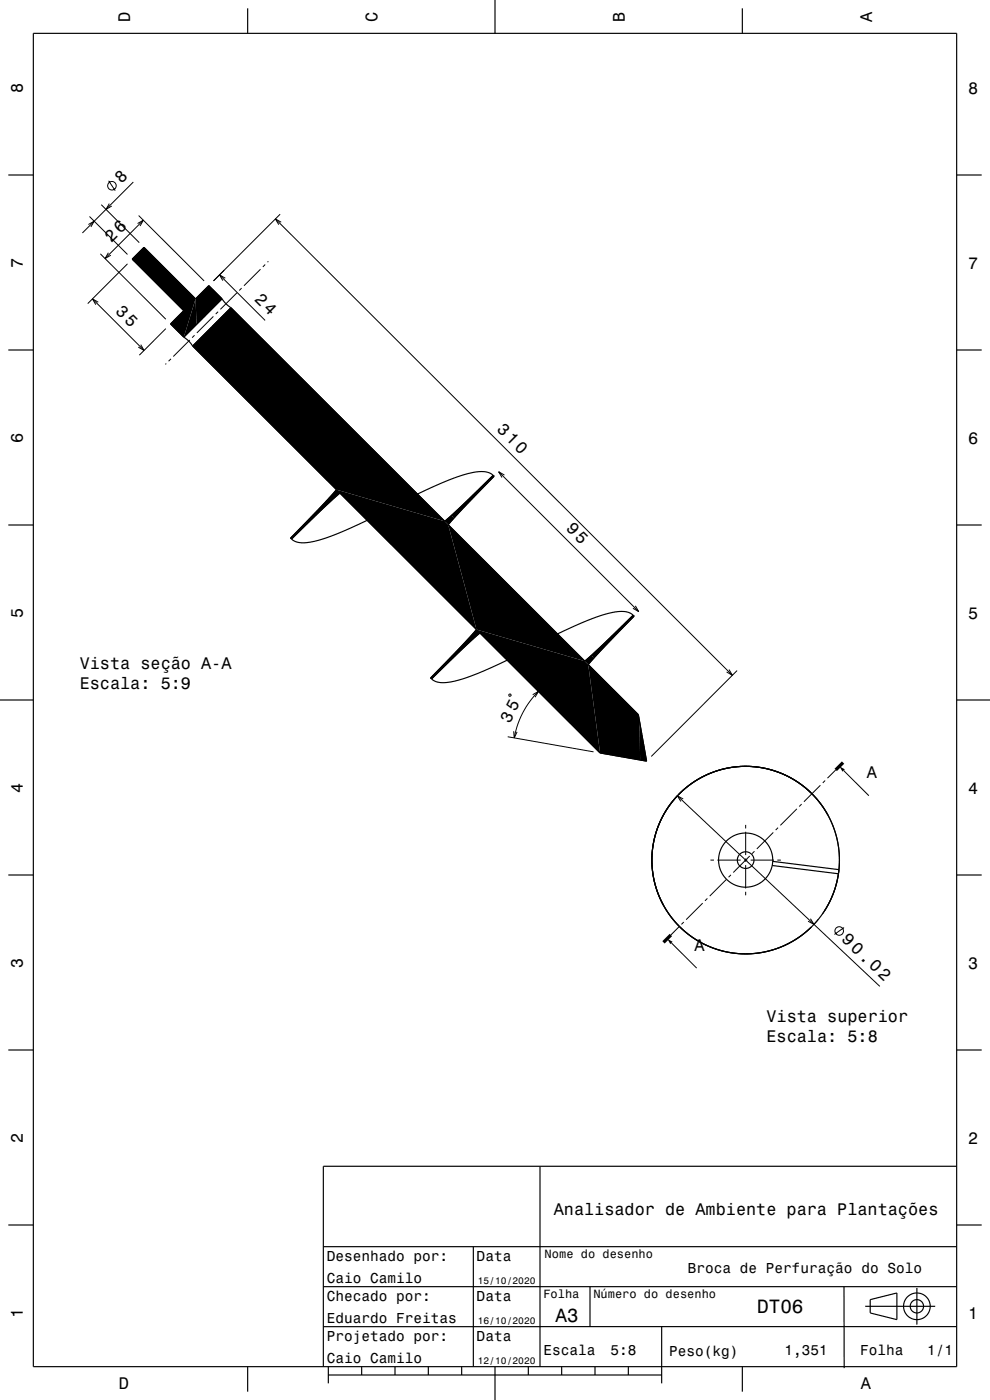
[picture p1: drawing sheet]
<svg xmlns="http://www.w3.org/2000/svg" width="297mm" height="420mm" viewBox="0 0 297 420" stroke-linecap="round" stroke-linejoin="round" font-family="sans-serif">
<g fill="none" stroke="#000" stroke-width=".3">
<path d="M32.6 54.2l2 3M40 54.6l-15.3 15.3M26.5 67.4l1.8-1-1 1.7M26.8 64.9l11.4 11.4M30.1 76.2l19.6 19.6M30.4 61.4l11.4 11.4M32.5 75.8l-1 1.8 1.8-1M32.8 61.1l-1 1.7 1.7-1M38.2 79.2l-11.9 11.9M39.7 77.7l3.5-3.5 15.5 15.5 3.9-4 4 4-11.5 11.5-3.9-4 3.9-4zM41.3 67.1l1.7-1-1 1.7M41.6 64.7l19.6 19.6"/>
<path d="M43 66.1l-11.5 11.5M79.6 79.4l-.8 .7M80.5 78.4l-.2 .3M82.6 65.7l137.1 136.9M84 64.3l-19.9 20M84.4 66.7l-1.8-1 1 1.7M27.7 89.7l15.5 15.4M29.5 90.7l-1.8-1 1 1.7M49.7 98.6l-7.9 7.9M64 94.9l-4.9 5M65.4 93.5l-.7 .7M65.9 82.5l13.6 13.6"/>
<path d="M67.6 83.5l-1.7-1 1 1.7M71.1 87.8l-5 5M72.5 86.4l-.7 .7M78.1 80.8l-4.9 4.9M42.2 103.4l1 1.7-1.7-1M49.9 109.1l-.3 .2M51.3 107.7l-.7 .7M56.9 102l-4.9 5M58.4 100.6l-.8 .7M148 142.6v.1M148.1 142.8h.1M148.2 142.9l-.3-.3-8.6 8.4-5.9 5.4-64.1-64.1-11.5 11.5 43.1 43.1-5.3 5.9-8.4 8.6 .2 .3"/>
<path d="M148.2 142.9h.1M148.2 142.9l-9.3 9.6-4.4 4.9 40.9 40.9 5-4.4 9.5-9.3M149.6 141.5l42 42M151.3 142.5l-1.7-1 1 1.8M87.2 161.5h.1M87.3 161.6h.1M87.4 161.7h.1M87.5 161.7l9.5-9.3 5-4.5 40.9 41-5.3 5.9-8.4 8.6 .3 .3 9.6-9.3 4.9-4.5 36 36 14 2.5-2.5-14-15-15 4.4-5 9.3-9.5-.2-.3M189.9 184.6h.1M190 184.6l.1 .1M190.1 184.7l.1 .1M190.6 181.8l1 1.7-1.7-1"/>
<path d="M152.7 208.3h.6l-.1 .5h-.5zM154.1 219.4l.2 2 .8-1.8M159.8 208.4l1.7-1-1 1.8M161.5 207.4l-2.6 3.1-2.1 3.4-1.5 3.6-1 3.9M218.7 200.9l1 1.7-1.7-1M221.1 201.2l-25.7 25.7M152.3 221l25.8 4.6M203.2 238.8l60.8 57.1M205 239.7l-1.8-.9 1.1 1.7M246.1 235.6l-4.9 4.9M247.5 234.2l-.7 .7M250.7 231l-2.5 2.5"/>
<path d="M253.1 231.2l7.6 7.5M213.1 258h1.1M215.2 258h7M223.2 258h1M223.7 247.5v1M223.7 249.5v7M223.7 257.5v1M223.7 259.5v7M224.9 256.8l-4.9 5M225.2 258h7M226.3 255.4l-.7 .7M232 249.7l-5 5"/>
<path d="M233.2 258h1.1M233.4 248.3l-.7 .7M239.1 242.7l-5 4.9M240.5 241.2l-.7 .7M203.7 278l-2.4 2.5M205.1 276.6l-.7 .7M210.8 271l-5 4.9M212.2 269.5l-.7 .7M217.9 263.9l-5 4.9M219.3 262.5l-.7 .7M223.7 267.5v1.1M243.1 275.6l1.1 1.7-1.8-.9"/>
<path d="M245.5 275.8l-1.3 1.5M253.2 278.3l-2.9 2M201.4 282.9l7.6 7.5"/>
<circle cx="33.6" cy="55.7" r="1.28"/>
<circle cx="251.8" cy="279.3" r="1.28"/>
</g>
<g fill="#000">
<path d="M39.7 77.7l3.5-3.5 15.5 15.5-3.6 11.5-3.9-4 3.9-4z" fill-rule="evenodd"/>
<path d="M58.7 89.7l.3 7.6-3.9 3.9z" fill-rule="evenodd"/>
<path d="M62.6 85.7l4 4-7.6 7.6-.3-7.6z" fill-rule="evenodd"/>
<path d="M69.3 92.3l64.1 64.1-32.5-9.5-43.1-43.1z" fill-rule="evenodd"/>
<path d="M100.9 146.9l32.5 9.5 1.1 1 8.4 31.5-40.9-41-5 4.5-9.5 9.3a6.8 6.8 0 0 1 2.5-3.1z" fill-rule="evenodd"/>
<path d="M133.4 156.4l2-1.8 .8 .8-1.7 2z" fill-rule="evenodd"/>
<path d="M135.4 154.6l11.6-11.1-.7 1.3-10.1 10.6z" fill-rule="evenodd"/>
<path d="M147 143.5l.9-.9 .3 .3-1.9 1.9z" fill-rule="evenodd"/>
<path d="M88.1 160.5l-.7 1.2-.2-.3z" fill-rule="evenodd"/>
<path d="M134.5 157.4l40.9 40.9-32.5-9.4z" fill-rule="evenodd"/>
<path d="M142.9 188.9l32.5 9.4 1.1 1.1 3.5 26.5-36-36-4.9 4.5-9.6 9.3a6.8 6.8 0 0 1 2.5-3.2z" fill-rule="evenodd"/>
<path d="M175.4 198.3l2-1.7 .8 .8-1.7 2z" fill-rule="evenodd"/>
<path d="M177.4 196.6l11.6-11.1-.6 1.3-10.2 10.6z" fill-rule="evenodd"/>
<path d="M189 185.5l.9-.9 .3 .3-1.8 1.9z" fill-rule="evenodd"/>
<path d="M130.1 202.4l-.7 1.2-.2-.2z" fill-rule="evenodd"/>
<path d="M176.5 199.4l15 15 .4 2 .1 11.6-12-2.1z" fill-rule="evenodd"/>
<path d="M191.9 216.4l2.1 12-2-.4z" fill-rule="evenodd"/>
<path d="M192.2 218.4l.7 4z" fill-rule="evenodd"/>
<path d="M251.8 229.9l1.6 .9-.6 .7z" fill-rule="evenodd"/>
<path d="M200.2 281.6l1.6 .9-.7 .7z" fill-rule="evenodd"/>
</g>
<g fill="none" stroke="#000" stroke-width=".35">
<path d="M10 10h277v400h-277zM74.3 2.5v7.5M148.5 0v10M222.7 2.5v7.5M2.5 52.5h7.5M287 52.5h7.5M66.6 89.7l1.2 1.4 1.5 1.2M66.6 89.7l-4-4-3.9 4-15.5-15.5-3.5 3.5 15.4 15.5-3.9 4 3.9 4M66.6 89.7l-11.5 11.5M69.3 92.3l64.1 64.1 4.2-3.7 10.3-10.1M69.3 92.3l-11.5 11.5M2.5 105h7.5"/>
<path d="M55.1 101.2l1.5 1.1 1.2 1.5M57.8 103.8l43.1 43.1-5.5 6.1-8.2 8.4 .3 .3M287 105h7.5M2.5 157.5h7.5M110.1 156.1a68.5 68.5 0 0 1-17 6.5 6.5 6.5 0 0 1-5.6-.9M147.9 142.6a6.5 6.5 0 0 0-6-.9 72.2 72.2 0 0 0-16.6 6.5M147.9 142.6l.3 .3-8.2 8.4-5.5 6.1 40.9 40.9 4.2-3.7 10.3-10M287 157.5h7.5M87.5 161.7l10.3-10.1 4.2-3.7 40.9 41-5.5 6-8.2 8.5 .3 .3M152.2 198.1a68.5 68.5 0 0 1-17.1 6.5 6.5 6.5 0 0 1-5.6-.9M189.9 184.6a6.5 6.5 0 0 0-6-.9 71.8 71.8 0 0 0-16.6 6.5M189.9 184.6l.3 .3-8.2 8.4-5.5 6.1 15 15 2.5 14-14-2.5-36-36-4.2 3.7-10.3 10.1"/>
<path d="M0 210h10M287 210h10M243.2 237.8l-3.9-3.2-4.4-2.4-4.7-1.5-4.7-.7-4.7 .1-4.9 .9-4.7 1.8-4.5 2.8-3.8 3.5-3 4-2.4 4.7-1.4 4.5-.5 5 .3 5 1.1 4.6 2 4.6M231.7 259.7l19.8 2.4M231.8 258.4l19.9 2.5M248.4 244.5l-1.7-2.7-2.1-2.5-2.4-2.5-2.4-1.8-3-1.9-3-1.3-3.3-1.1-3.2-.6-3.5-.2-3.2 .2-3 .5-3.3 .9-3 1.3-2.9 1.6-2.4 1.8-2.4 2.1 3.9-3.3 4.5-2.6 4.7-1.6 5.2-.8 5.3 .1 5.1 1.1 4.8 2.1 4.2 2.8 3.7 3.6 2.9 4.1 2.3 4.7 1.3 5.1 .3 5.2-.5 4.7-1.5 5-2.4 4.7M2.5 262.5h7.5M243.4 278.1l-4.1 3.3-4.8 2.6-5 1.6-5.7 .6-5.5-.6-5.2-1.5-4.7-2.4-4.3-3.5-3.4-4-2.8-5-1.7-5.2-.6-5.4 .4-5.5 1.4-5.1 2.6-5.1 3.4-4.3-3.3 4.1-2.4 4.6-1.6 5.3-.5 5.7 .6 5.5 1.6 5.2 2.5 4.6 3.5 4.3 4.2 3.5 4.8 2.6 5 1.5 5.7 .7 5.5-.5 5.3-1.6 4.8-2.5 4.2-3.4M251.5 262.1l-.6 3.1-1.1 3.3-1.4 3-1.7 2.7M251.7 260.9v-5.5l-1.1-5.6-2.1-5.1-2.9-4.4-4.1-4-4.5-3.1-4.9-2-5.4-1.1-5.4-.1-5.4 1-4.9 1.9-4.9 3.1-3.9 3.9-3.1 4.5-2.1 4.8-1.2 5.4-.1 5.7 .9 5.2 2 5.3 3 4.6 3.6 3.8 4.5 3.2 5 2.3 5.3 1.2 5.3 .2 5.6-.9 5.2-1.9 4.6-2.9 4.2-3.9 3.1-4.3 2.2-4.7 1.3-5.4M251.7 260.9l-.2 1.2M287 262.5h7.5"/>
<path d="M2.5 315h7.5M287 315h7.5M162 350v60M287 349.9h-190v60.1M2.5 367.5h7.5M97 374h190M142 374v36M287 367.5h7.5M97 398h65M97 386h190M162 398h125M177 386v12"/>
<path d="M198.5 398v17M253.2 386l.1 24.4M259.6 391.9h21M261.1 389.9l8-2v8l-8-2zM275.1 386.4v11M74.3 410v7.5M98.5 412.5h100M98.5 410v5M108.5 410v2.5M118.5 410v2.5M128.5 410v2.5M138.5 410v2.5"/>
<path d="M148.5 410v10M158.5 410v2.5M168.5 410v2.5M178.5 410v2.5M188.5 410v2.5M222.7 410v7.5"/>
<circle cx="223.7" cy="258" r="2.5"/>
<circle cx="223.7" cy="258" r="8.1"/>
<circle cx="275.1" cy="391.9" r="4"/>
<circle cx="275.1" cy="391.9" r="2"/>
</g>
<path d="M252.9 228.8l-2.2 2.2M201.3 280.5l-2.2 2.2" fill="none" stroke="#000" stroke-width="1" stroke-linecap="butt"/>
<g font-size="5.8">
<text x="227.2" y="393.8">DT06</text>
<text x="166.7" y="396.6">A3</text>
</g>
<g font-size="5.1">
<text x="36.4" y="55.3" transform="rotate(-45 36.4 55.3)">8</text>
<text x="33.5" y="72.8" transform="rotate(-45 33.5 72.8)">26</text>
<text x="76.2" y="89.9" transform="rotate(45 76.2 89.9)">24</text>
<text x="34.5" y="93.6" transform="rotate(45 34.5 93.6)">35</text>
<text x="148.9" y="129" transform="rotate(45 148.9 129)">310</text>
<text x="169.6" y="158.7" transform="rotate(45 169.6 158.7)">95</text>
<text x="152.9" y="217.1" transform="rotate(-63 152.9 217.1)">35</text>
<text x="252.2" y="282.1" transform="rotate(43 252.2 282.1)">90.02</text>
</g>
<g font-size="5">
<text x="39" y="6.5" transform="rotate(-90 39 6.5)">D</text>
<text x="113.2" y="6.5" transform="rotate(-90 113.2 6.5)">C</text>
<text x="187.4" y="6.5" transform="rotate(-90 187.4 6.5)">B</text>
<text x="261.6" y="6.5" transform="rotate(-90 261.6 6.5)">A</text>
<text x="6.8" y="27.8" transform="rotate(-90 6.8 27.8)">8</text>
<text x="290.5" y="28.1">8</text>
<text x="6.8" y="80.3" transform="rotate(-90 6.8 80.3)">7</text>
<text x="290.5" y="80.6">7</text>
<text x="6.8" y="132.8" transform="rotate(-90 6.8 132.8)">6</text>
<text x="290.5" y="133.1">6</text>
<text x="6.8" y="185.3" transform="rotate(-90 6.8 185.3)">5</text>
<text x="290.5" y="185.6">5</text>
<text x="23.9" y="200.7">Vista seção A-A</text>
<text x="23.9" y="206.8">Escala: 5:9</text>
<text x="260" y="233.4">A</text>
<text x="6.8" y="237.8" transform="rotate(-90 6.8 237.8)">4</text>
<text x="290.5" y="238.1">4</text>
<text x="208.4" y="285.2">A</text>
<text x="6.8" y="290.3" transform="rotate(-90 6.8 290.3)">3</text>
<text x="290.5" y="290.6">3</text>
<text x="229.9" y="306.6">Vista superior</text>
<text x="229.9" y="312.7">Escala: 5:8</text>
<text x="6.8" y="342.8" transform="rotate(-90 6.8 342.8)">2</text>
<text x="290.5" y="343.1">2</text>
<text x="166.1" y="364.4">Analisador de Ambiente para Plantações</text>
<text x="6.8" y="395.3" transform="rotate(-90 6.8 395.3)">1</text>
<text x="290.5" y="395.6">1</text>
<text x="35.7" y="416.8">D</text>
<text x="258.3" y="416.8">A</text>
</g>
<g font-size="4.3">
<text x="98" y="378.2">Desenhado por:</text>
<text x="143" y="378.2">Data</text>
<text x="206.4" y="382">Broca de Perfuração do Solo</text>
<text x="98" y="385">Caio Camilo</text>
<text x="98" y="390.2">Checado por:</text>
<text x="143" y="390.2">Data</text>
<text x="98" y="397">Eduardo Freitas</text>
<text x="98" y="402.2">Projetado por:</text>
<text x="143" y="402.2">Data</text>
<text x="163" y="406.6">Escala</text>
<text x="183.2" y="406.6">5:8</text>
<text x="200.7" y="406.7">Peso(kg)</text>
<text x="235.4" y="406.4">1,351</text>
<text x="258" y="406.6">Folha</text>
<text x="278.2" y="406.6">1/1</text>
<text x="98" y="409">Caio Camilo</text>
</g>
<g font-size="3.6">
<text x="163.4" y="377.4">Nome do desenho</text>
<text x="163" y="389.5">Folha</text>
<text x="178" y="389.5">Número do desenho</text>
</g>
<g font-size="2.9">
<text x="143.3" y="385.3">15/10/2020</text>
<text x="143.3" y="397.3">16/10/2020</text>
<text x="143.3" y="409.3">12/10/2020</text>
</g>
</svg>
